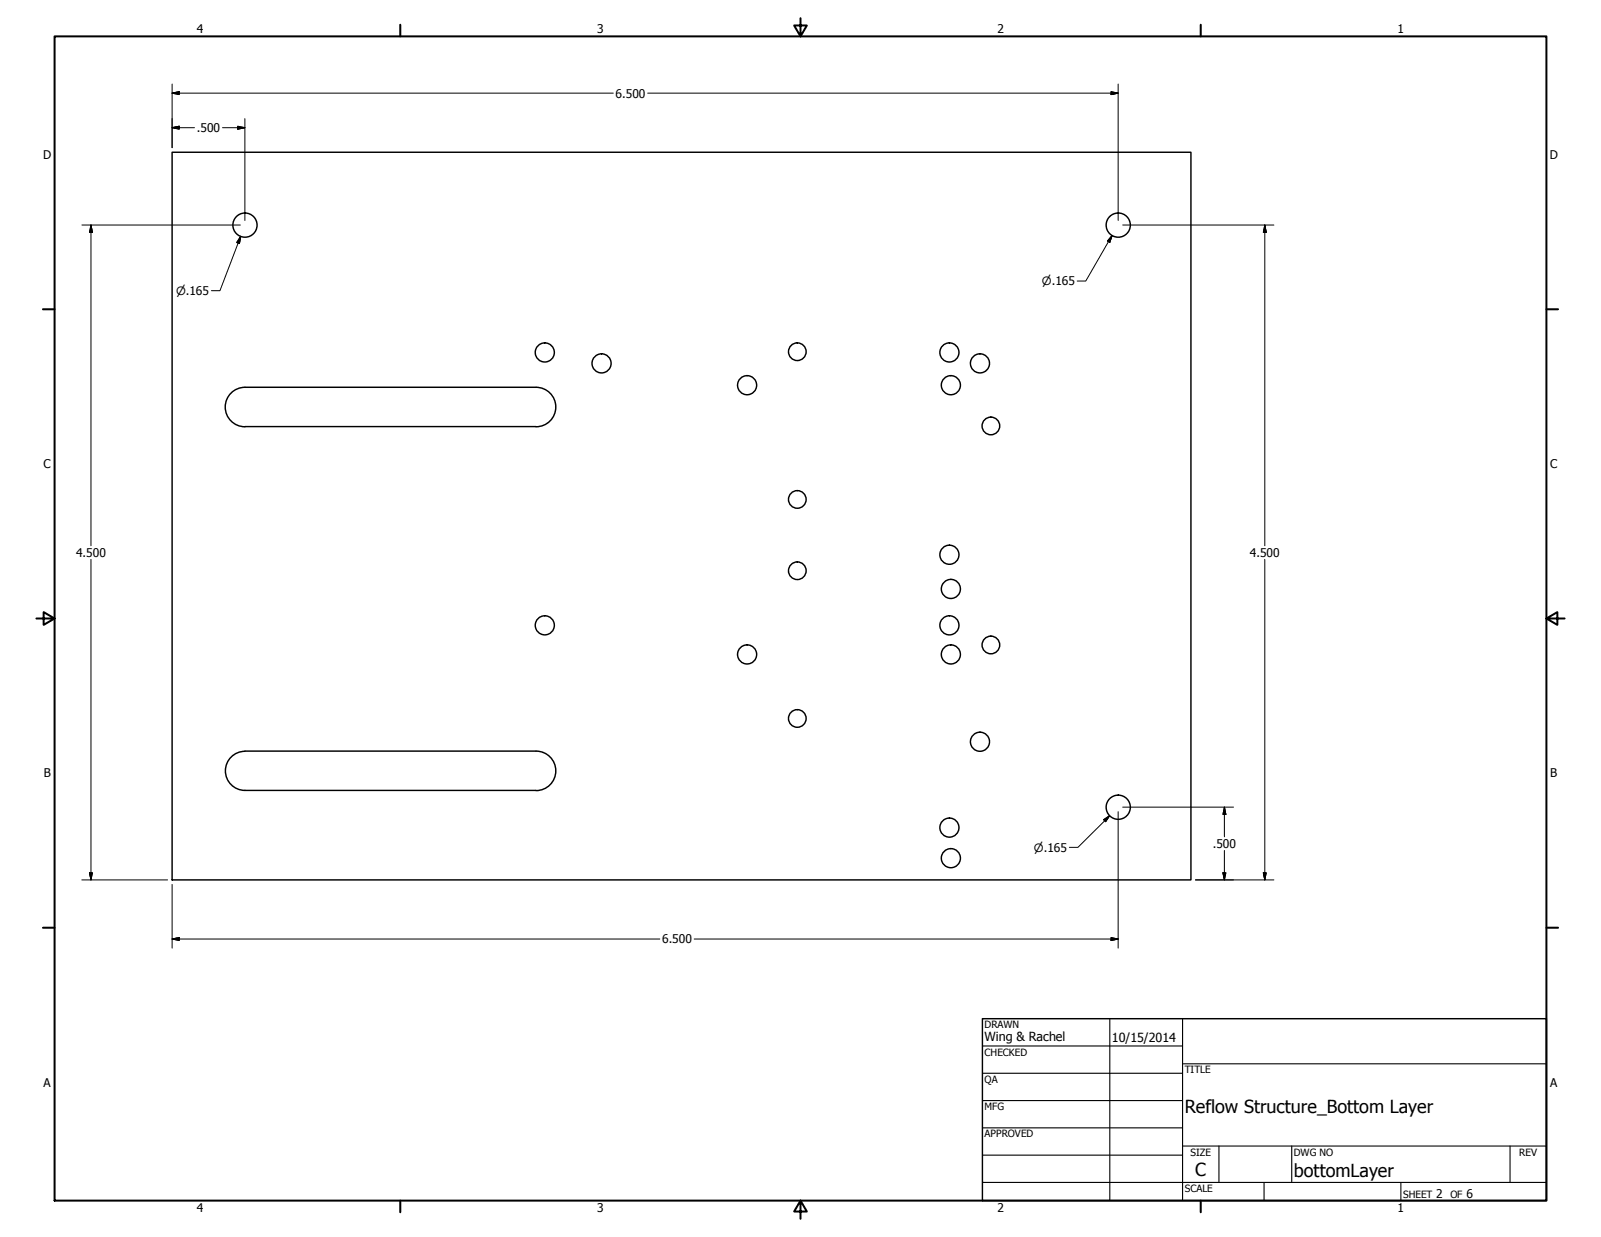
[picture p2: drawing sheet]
<svg xmlns="http://www.w3.org/2000/svg" width="559mm" height="432mm" viewBox="0 0 559 432" stroke-linecap="round" stroke-linejoin="round" font-family="sans-serif">
<!-- layer: Visible (ANSI) -->
<g fill="none" stroke="#000" stroke-width=".51">
<path d="M60.1 53.1h355.6v254h-355.6zM80.3 137.6a6.9 6.9 0 0 1 5.2-2.4h101.6a6.9 6.9 0 0 1 6.9 6.9 6.9 6.9 0 0 1-6.9 6.8l-101.6 .1a6.9 6.9 0 0 1-6.3-4.1 6.9 6.9 0 0 1 1.1-7.3zM85.5 262.2h101.6a6.9 6.9 0 0 1 6.9 6.9 6.9 6.9 0 0 1-6.9 6.9M85.5 262.3a6.8 6.8 0 0 0-6.8 6.8 6.8 6.8 0 0 0 6.8 6.8h101.6"/>
<circle cx="85.5" cy="78.6" r="4.2"/>
<circle cx="390.3" cy="78.6" r="4.2"/>
<circle cx="190.2" cy="123" r="3.3"/>
<circle cx="210" cy="126.8" r="3.3"/>
<circle cx="260.8" cy="134.5" r="3.3"/>
<circle cx="278.3" cy="122.8" r="3.1"/>
<circle cx="331.4" cy="123" r="3.3"/>
<circle cx="331.9" cy="134.5" r="3.3"/>
<circle cx="342" cy="126.8" r="3.3"/>
<circle cx="345.9" cy="148.7" r="3.1"/>
<circle cx="278.3" cy="174.3" r="3.1"/>
<circle cx="278.3" cy="199.2" r="3.1"/>
<circle cx="331.4" cy="193.6" r="3.3"/>
<circle cx="190.2" cy="218.3" r="3.3"/>
<circle cx="331.4" cy="218.3" r="3.3"/>
<circle cx="331.9" cy="205.6" r="3.3"/>
<circle cx="260.8" cy="228.4" r="3.3"/>
<circle cx="331.9" cy="228.4" r="3.3"/>
<circle cx="345.9" cy="225.1" r="3.1"/>
<circle cx="278.3" cy="250.8" r="3.1"/>
<circle cx="342" cy="258.9" r="3.3"/>
<circle cx="331.4" cy="288.9" r="3.3"/>
<circle cx="331.9" cy="299.6" r="3.3"/>
<circle cx="390.3" cy="281.8" r="4.2"/>
</g>
<!-- layer: Hidden (ANSI) -->
<g fill="none" stroke="#000" stroke-width=".7">
<path d="M19 12.7h520.8v406.4h-520.8zM139.7 8.6v4.1M279.4 6.3v6.4l-2.2-3.8h4.4l-2.2 3.8M419.1 8.6v4.1M15 107.9h4M539.8 107.9h4M12.7 215.9h6.3l-3.8-2.2v4.4l3.8-2.2M539.8 215.9l3.8 2.2v-4.4l-3.8 2.2h6.3M15 323.8h4M539.8 323.8h4M139.7 419.1v4.1M279.4 419.1l2.2 3.8h-4.4l2.2-3.8v6.3"/>
<path d="M419.1 419.1v4.1"/>
</g>
<!-- layer: Title (ANSI) -->
<g fill="none" stroke="#000" stroke-width=".38">
<path d="M387.3 355.6v63.5M412.7 355.6v63.5M342.9 365.1h69.8M342.9 374.6h69.8M412.7 371.3h127.1M342.9 384.2h69.8M342.9 393.7h69.8M342.9 412.7h196.9M342.9 403.2h69.8M412.7 400h127.1M425.4 400v12.7M441.2 412.7v6.4"/>
<path d="M450.8 400v12.7M488.9 412.7v6.4M527 400v12.7"/>
</g>
<path d="M342.9 355.6h196.9v63.5h-196.9z" fill="none" stroke="#000" stroke-width=".51"/>
<!-- layer: Border (ANSI) -->
<g fill="none" stroke="#000" stroke-width=".35">
<path d="M60.1 32.5l2.4-.5v1zM60.1 29.3v22.3M60.1 32.5h154M226.1 32.5h164.2M387.8 32l2.5 .5-2.5 .5zM390.3 29.3v47.7M60.1 44.6l2.4-.5v1zM60.1 44.6h7.8M77.7 44.6h7.8M83 44.1l2.5 .5-2.5 .5zM85.5 41.4v35.6M28.6 78.5h55.3"/>
<path d="M31.7 78.5l.6 2.6h-1.1zM31.7 78.5v112M391.9 78.5h52.7M441.5 78.5l.5 2.6h-1.1zM441.5 78.5v112M84 82.5l-.4 2.5-1-.4zM84 82.5l-7.2 19h-3M388.2 82.2l-.9 2.4-.8-.5zM388.2 82.2l-9.2 15.9h-3M31.7 195.3v111.8M441.5 195.3v111.8M385.2 286.1l2.1-1.4-1.4 2.1z"/>
<path d="M387.3 284.7l-11.1 11.1h-2.9M390.3 283.3v47.7M391.9 281.7h38.6M427.4 281.7l.5 2.6h-1.1zM427.4 281.7v10.4M427.4 296.9v10.2M28.6 307.1h29.9M31.2 304.7h1.1l-.6 2.4zM60.1 308.7v22.3M417.3 307.1h27.3M426.8 304.7h1.1l-.5 2.4zM440.9 304.7h1.1l-.5 2.4z"/>
<path d="M60.1 327.8l2.4-.5v1zM60.1 327.8h170.2M242.3 327.8h148M387.8 327.3l2.5 .5-2.5 .5z"/>
</g>
<g fill="#000" stroke="#000" stroke-width=".35">
<path d="M60.1 32.5l2.4-.5zM60.1 32.5l2.4-.5v1zM387.8 33l2.5-.5zM387.8 32l2.5 .5-2.5 .5zM60.1 44.6l2.4-.5zM60.1 44.6l2.4-.5v1zM83 45.1l2.5-.5zM83 44.1l2.5 .5-2.5 .5zM31.7 78.5l.6 2.6zM31.7 78.5l.6 2.6h-1.1zM84 82.5l-.4 2.5zM84 82.5l-.4 2.5-1-.4z"/>
<path d="M388.2 82.2l-.9 2.4zM388.2 82.2l-.9 2.4-.8-.5zM441.5 78.5l.5 2.6zM441.5 78.5l.5 2.6h-1.1zM387.3 284.7l-1.4 2.1zM385.2 286.1l2.1-1.4-1.4 2.1zM427.4 281.7l.5 2.6zM427.4 281.7l.5 2.6h-1.1zM31.2 304.7l.5 2.4zM31.2 304.7h1.1l-.6 2.4zM426.8 304.7l.6 2.4zM426.8 304.7h1.1l-.5 2.4z"/>
<path d="M440.9 304.7l.6 2.4zM440.9 304.7h1.1l-.5 2.4zM60.1 327.8l2.4-.5zM60.1 327.8l2.4-.5v1zM387.8 328.3l2.5-.5zM387.8 327.3l2.5 .5-2.5 .5z"/>
</g>
<g font-size="6.3">
<text x="413.5" y="388.6">Reflow Structure_Bottom Layer</text>
<text x="417.2" y="410.6">C</text>
<text x="451.6" y="410.7">bottomLayer</text>
</g>
<g font-size="4.4">
<text x="343.7" y="363.5">Wing &amp; Rachel</text>
<text x="388.1" y="363.7">10/15/2014</text>
</g>
<g font-size="4.2">
<text x="68.7" y="11.7">4</text>
<text x="208.4" y="11.7">3</text>
<text x="348.1" y="11.7">2</text>
<text x="487.8" y="11.7">1</text>
<text x="214.9" y="34">6.500</text>
<text x="68.7" y="46.1">.500</text>
<text x="15.1" y="55.5">D</text>
<text x="540.9" y="55.5">D</text>
<text x="15.2" y="163.4">C</text>
<text x="541" y="163.4">C</text>
<text x="26.5" y="194.4">4.500</text>
<text x="436.2" y="194.4">4.500</text>
<text x="15.3" y="271.4">B</text>
<text x="541.1" y="271.4">B</text>
<text x="423.3" y="296">.500</text>
<text x="231.1" y="329.3">6.500</text>
<text x="15.2" y="379.3">A</text>
<text x="541" y="379.3">A</text>
<text x="501.3" y="418.3">2</text>
<text x="511.8" y="418.3">6</text>
<text x="68.7" y="423.2">4</text>
<text x="208.4" y="423.2">3</text>
<text x="348.1" y="423.2">2</text>
<text x="487.8" y="423.2">1</text>
</g>
<g font-size="4">
<text x="363.7" y="99.6">⌀.165</text>
<text x="61.5" y="102.9">⌀.165</text>
<text x="360.9" y="297.2">⌀.165</text>
</g>
<g font-size="3.5">
<text x="343.7" y="358.9">DRAWN</text>
<text x="343.7" y="368.5">CHECKED</text>
<text x="413.5" y="374.6">TITLE</text>
<text x="343.7" y="378">QA</text>
<text x="343.7" y="387.5">MFG</text>
<text x="343.7" y="397.1">APPROVED</text>
<text x="415.5" y="403.4">SIZE</text>
<text x="451.6" y="403.4">DWG NO</text>
<text x="530.3" y="403.4">REV</text>
<text x="413.5" y="416.1">SCALE</text>
<text x="489.7" y="418.3">SHEET</text>
<text x="506.2" y="418.3">OF</text>
</g>
</svg>
